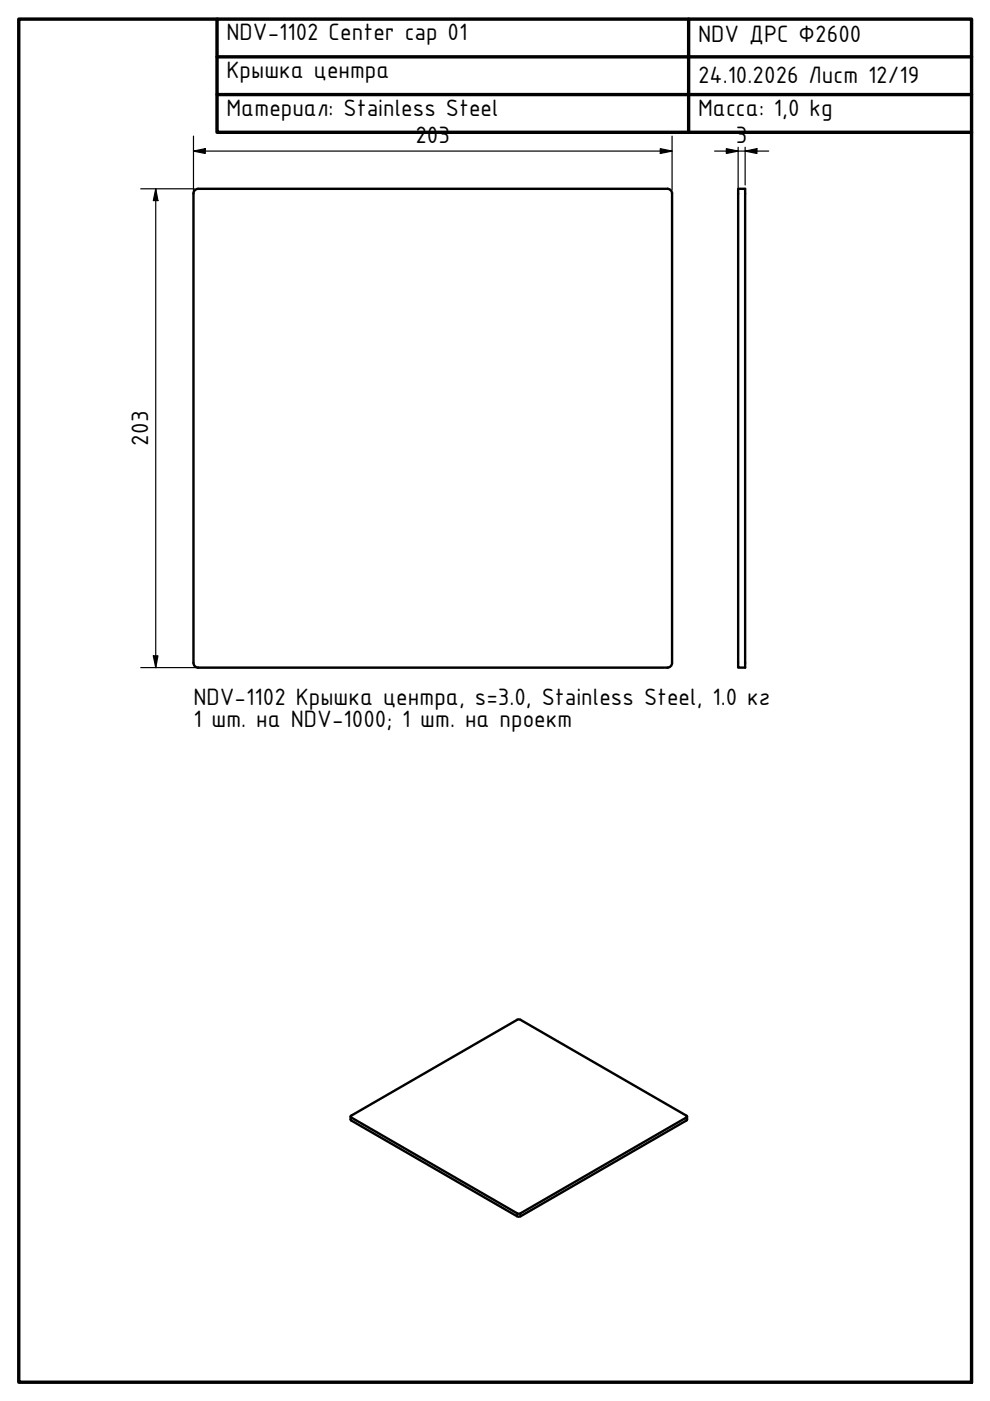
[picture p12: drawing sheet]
<svg xmlns="http://www.w3.org/2000/svg" width="210mm" height="297mm" viewBox="0 0 210 297" stroke-linecap="round" stroke-linejoin="round" font-family="sans-serif">
<!-- layer: Visible (ISO) -->
<path d="M42 40h99.5a.99 .99 0 0 1 1 1v99.5M42 40a.99 .99 0 0 0-1 1v99.5M156.5 40h1.5v101.5h-1.5zM41 140.6a.99 .99 0 0 0 1 .9M142.5 140.6a.99 .99 0 0 1-1 .9h-99.5M74.3 236.7l.2 .9 35.5 20.4 .4-.1 35.1-20.3 .2-.9M74.4 236.6l35.2-20.4 .6-.1 35.5 20.6-.2 .2-35.1 20.3-.6 .1-35.3-20.4z" fill="none" stroke="#000" stroke-width=".51"/>
<!-- layer: Visible Narrow (ISO) -->
<path d="M74.5 236.9v.7M145.5 236.9v.7M109.6 257.2v.7M110.4 257.2v.7" fill="none" stroke="#000" stroke-width=".34"/>
<!-- layer: Border (ISO) -->
<path d="M4 4h202v289.1h-202zM46 4v24.1h160M46 12.1h160M146 4v24.1M46 20.1h160" fill="none" stroke="#000" stroke-width=".72"/>
<!-- layer: Dimension (ISO) -->
<g fill="none" stroke="#000" stroke-width=".25">
<path d="M41 32l2.5-.5v1zM41 32h101.5M41 28.9v110.8M140 31.5l2.5 .5-2.5 .5zM142.5 28.9v11.3M151.5 32h11.5M154 31.5l2.5 .5-2.5 .5zM156.5 31.2v108.5M158 32l2.5-.5v1zM158 31.2v8M29.8 40h11.4M33 40l.5 2.5h-1z"/>
<path d="M33 40v101.5M32.5 139.1h1l-.5 2.4zM29.8 141.5h110.9"/>
</g>
<path d="M41 32l2.5-.5v1zM140 31.5l2.5 .5-2.5 .5zM154 31.5l2.5 .5-2.5 .5zM158 32l2.5-.5v1zM33 40l.5 2.5h-1zM32.5 139.1h1l-.5 2.4z" fill="#000"/>
<g font-size="5.4">
<text x="48" y="8.5">NDV-1102 Center cap 01</text>
<text x="148" y="9">NDV ДРС Ф2600</text>
<text x="48" y="16.5">Крышка центра</text>
<text x="148" y="17.6">24.10.2026 Лист 12/19</text>
<text x="48" y="24.5">Материал: Stainless Steel</text>
<text x="148" y="24.5">Масса: 1,0 kg</text>
<text x="88.1" y="30.4">203</text>
<text x="156" y="30.4">3</text>
<text x="31.4" y="94.5" transform="rotate(-90 31.4 94.5)">203</text>
<text x="41" y="149.5">NDV-1102 Крышка центра, s=3.0, Stainless Steel, 1.0 кг</text>
<text x="41" y="154">1 шт. на NDV-1000; 1 шт. на проект</text>
</g>
</svg>
